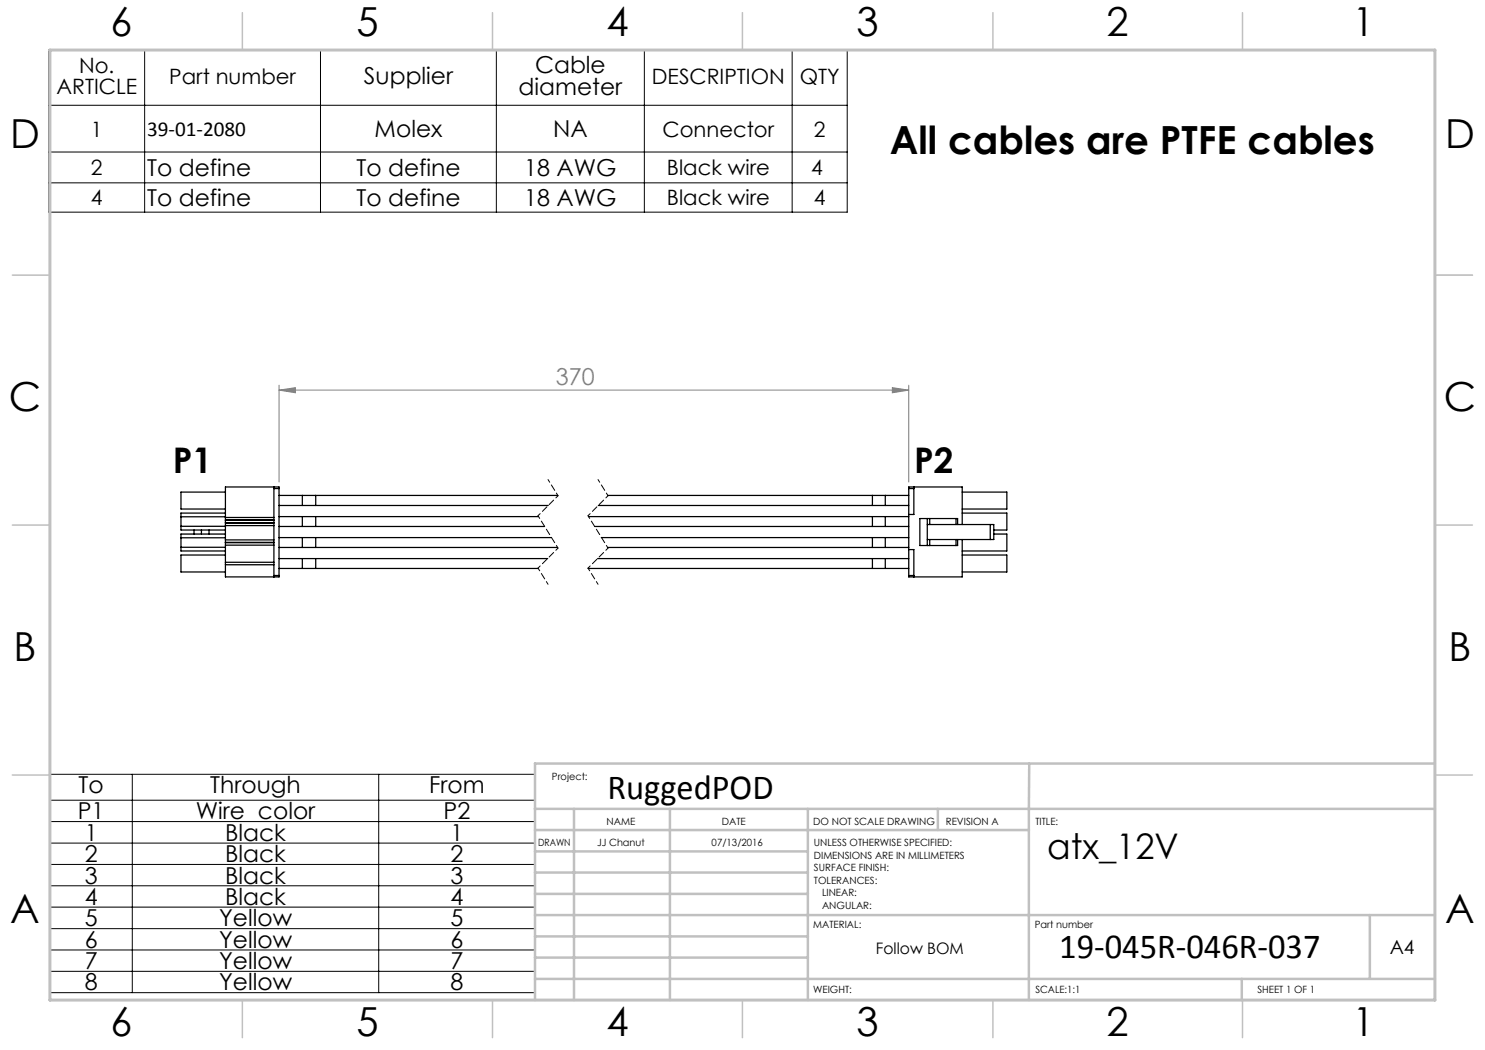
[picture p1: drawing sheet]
<svg xmlns="http://www.w3.org/2000/svg" width="297mm" height="210mm" viewBox="0 0 297 210" stroke-linecap="round" stroke-linejoin="round" font-family="sans-serif">
<path d="M55.8 78l3.3-.5v1.1zM55.8 77v19.4M55.8 78h126M178.5 77.5l3.3 .5-3.3 .6zM181.8 77v19.4" fill="none" stroke="#808080" stroke-width=".2"/>
<g fill="none" stroke="#000" stroke-width=".2">
<path d="M9.8 10h159.6v32.4h-159.6zM28.9 10v32.4M64.1 10v32.4M99.3 10v32.4M128.9 10v32.4M158.4 10v32.4M9.8 30.4h159.6M9.8 36.6h159.6M9.8 21.1h159.6M10 154.9h97v43.6h-97zM26.5 154.9v43.6M75.7 154.9v43.6"/>
<path d="M10 160h97M10 164.3h97M10 168.6h97M10 172.9h97M10 177.2h97M10 181.4h97M10 185.7h97M10 190h97M10 194.3h97"/>
</g>
<path d="M109.6 95.9l2 3.2M119.6 95.9l2 3.2M107.6 103.1l4 6.5M107.6 113.6l2 3.3M117.6 103.1l4 6.5M117.6 113.6l2 3.3" fill="none" stroke="#000" stroke-width=".2" stroke-dasharray="1.3 .6" stroke-dashoffset=".6"/>
<path d="M111.6 99.1l-4 4M121.6 99.1l-4 4M111.6 109.6l-4 4M121.6 109.6l-4 4" fill="none" stroke="#000" stroke-width=".2" stroke-dasharray="1.3 .6" stroke-dashoffset=".7"/>
<path d="M287 55h7.5M287 144.8v55.2h-187.2" fill="none" stroke="#c0c0c0" stroke-width=".2"/>
<g fill="none" stroke="#c0c0c0" stroke-width=".5">
<path d="M205.8 152.7v47.3M287 152.7h-180v47.3M107 161.8h180M107 178.8h54.6M107 174.5h54.6M107 170.3h54.6M107 166h98.8M114.8 161.8v38.2M134 161.8v38.2M161.6 161.8v38.2M187.6 161.8v4.2M107 195.8h180"/>
<path d="M107 191.5h54.6M107 187.3h54.6M107 183h180M248.4 195.8v4.2M274 183v12.8"/>
</g>
<g fill="none" stroke="#c0c0c0" stroke-width=".3">
<path d="M48.5 2.5v7.5M98.5 2.5v7.5M148.5 2.5v7.5M198.6 2.5v7.5M248.5 2.5v7.5M2.5 55h7.5M287 55h7.5M2.5 105h7.5M287 105h7.5M2.5 155h7.5M287 155h7.5M48.5 200v7.5"/>
<path d="M98.5 200v7.5M148.5 200v7.5M198.6 200v7.5M248.5 200v7.5"/>
</g>
<path d="M10 10h277v190h-277z" fill="none" stroke="#c0c0c0" stroke-width=".6"/>
<path d="M55.8 78l3.3-.5v1.1zM178.5 77.5l3.3 .5-3.3 .6z" fill="#808080"/>
<g fill="none" stroke="#000" stroke-width=".25">
<path d="M45.1 98.4h-8.9v3.4h8.9M54.8 97.4v.3M54.8 97.7h1M54.8 97.7v17.4M55.8 97.7v-.3h-10.7v6.1M55.8 99.1h4.7M55.8 97.7v17.4M60.5 99.1h2.6M60.5 99.1v2M63.1 99.1v2M63.1 99.1h48.4M121.6 99.1h52.8"/>
<path d="M174.4 99.1h2.7M174.4 99.1v2M177.1 99.1v2M177.1 99.1h4.7M181.8 97.7v-.3h10.6v7.5M181.8 97.7v17.4M181.8 97.7h1M182.8 97.4v.3M182.8 97.7v5.2h-1M192.4 98.4h9v3.4h-9M36.2 109.5h8.9M36.2 107.6h8.9"/>
<path d="M36.2 105.3h8.9M36.2 103.4h8.9M38.8 106v.8M40.3 106v.8M41.8 106v.8M45.1 113v2.4h10.7v-.3M45.1 112.5v.5M45.1 108.5v.5M45.1 108v.5M45.1 104.6v.5M45.1 104.1v.5M45.1 103.5v.5"/>
<path d="M45.1 111h-8.9v3.4h8.9M45.1 106.8h-8.9v3.4h8.9M45.1 102.6h-8.9v3.4h8.9M45.1 113h9.7M45.1 112.5h9.7M45.1 109h9.7M45.1 108.5h9.7M45.1 108h9.7M45.1 105.1h9.7M45.1 104.6h9.7M45.1 104.1h9.7M45.1 104h9.7"/>
<path d="M45.1 103.5h9.7M45.1 104v.1M45.1 104.6h.1M45.1 105.1v2.9M45.1 108.5h.1M45.1 109v3.5M54.8 115.1v.3M54.8 115.1h1M55.8 113.7h4.7M55.8 111.7h4.7M55.8 109.5h4.7M55.8 107.5h4.7"/>
<path d="M55.8 105.3h4.7M55.8 103.3h4.7M55.8 101.1h4.7M60.5 111.7h2.6M60.5 113.7h2.6M60.5 107.5h2.6M60.5 109.5h2.6M60.5 103.3h2.6M60.5 105.3h2.6M60.5 101.1h2.6M60.5 111.7v2M60.5 107.5v2"/>
<path d="M60.5 103.3v2M63.1 111.7v2M63.1 107.5v2M63.1 103.3v2M63.1 113.7h44.5M63.1 111.7h46.4M63.1 109.5h48.4M63.1 107.5h47.2M63.1 105.3h45.8M63.1 103.3h44.6M63.1 101.1h46.5M117.6 113.7h56.8"/>
<path d="M117.7 103.3h56.7M118.9 105.3h55.5M119.5 111.7h54.9M119.7 101.1h54.7M120.3 107.5h54.1M121.5 109.5h52.9M174.4 113.7h2.7M174.4 111.7h2.7M174.4 109.5h2.7M174.4 107.5h2.7M174.4 105.3h2.7M174.4 103.3h2.7"/>
<path d="M174.4 101.1h2.7M174.4 111.7v2M174.4 107.5v2M174.4 103.3v2M177.1 111.7v2M177.1 107.5v2M177.1 103.3v2M177.1 113.7h4.7M177.1 111.7h4.7M177.1 109.5h4.7M177.1 107.5h4.7M177.1 105.3h4.7"/>
<path d="M177.1 103.3h4.7M177.1 101.1h4.7M181.8 115.1h1M181.8 109.9h1v5.2M182.8 115.1v.3M185.5 103.7v5.4M185.5 104.9h13.3v3h-13.3M185.9 103.7v1.2M185.9 107.9v1.2M191.2 103.7h.3v1.2M191.2 103.7h-7.2v5.4h7.2M191.2 103.7v1.2"/>
<path d="M191.2 107.9v1.2M191.5 107.9v1.2h-.3M192.4 107.9v7.5h-10.6v-.3M192.4 102.6h9v3.4h-2.6M192.4 111h9v3.4h-9M198 104.9v3M198.8 106.8h2.6v3.4h-9"/>
</g>
<g font-size="8">
<text x="22.1" y="7.1">6</text>
<text x="71.3" y="7.2">5</text>
<text x="121.3" y="7.2">4</text>
<text x="171.3" y="7.2">3</text>
<text x="221.3" y="7.2">2</text>
<text x="270.5" y="7.2">1</text>
<text x="2" y="29.7">D</text>
<text x="289" y="29.7">D</text>
<text x="1.8" y="82.1">C</text>
<text x="288.8" y="82.1">C</text>
<text x="2.7" y="132.1">B</text>
<text x="289.7" y="132.1">B</text>
<text x="2" y="184.7">A</text>
<text x="289" y="184.7">A</text>
<text x="22.1" y="207.1">6</text>
<text x="71.3" y="207.2">5</text>
<text x="121.3" y="207.2">4</text>
<text x="171.3" y="207.2">3</text>
<text x="221.3" y="207.2">2</text>
<text x="270.5" y="207.2">1</text>
</g>
<text font-size="7.8" x="178" y="30.8">All cables are PTFE cables</text>
<g font-size="7.1">
<text x="34.6" y="94.6">P1</text>
<text x="182.8" y="94.6">P2</text>
<text x="121.5" y="159.8">RuggedPOD</text>
<text x="209.4" y="171.7">atx_12V</text>
<text x="211.9" y="191.6">19-045R-046R-037</text>
</g>
<g font-size="4.7">
<text x="72.8" y="16.8">Supplier</text>
<text x="107" y="14.5">Cable</text>
<text x="103.7" y="19">diameter</text>
<text x="74.9" y="27.4">Molex</text>
<text x="110.6" y="27.4">NA</text>
<text x="29.4" y="35.1">To define</text>
<text x="71.3" y="35.2">To define</text>
<text x="104.9" y="35.2">18 AWG</text>
<text x="29.4" y="41.1">To define</text>
<text x="71.3" y="41.2">To define</text>
<text x="104.9" y="41.2">18 AWG</text>
<text x="15.7" y="158.7">To</text>
<text x="42.1" y="158.7">Through</text>
<text x="85.8" y="158.7">From</text>
<text x="15.6" y="163.9">P1</text>
<text x="39.2" y="163.9">Wire color</text>
<text x="88.7" y="163.9">P2</text>
<text x="16.9" y="168.1">1</text>
<text x="16.9" y="172.4">2</text>
<text x="45" y="168.1">Black</text>
<text x="45" y="172.4">Black</text>
<text x="90.1" y="168.1">1</text>
<text x="90.1" y="172.4">2</text>
<text x="16.9" y="176.7">3</text>
<text x="45" y="176.7">Black</text>
<text x="90.1" y="176.7">3</text>
<text x="16.9" y="181">4</text>
<text x="16.9" y="185.3">5</text>
<text x="43.8" y="185.3">Yellow</text>
<text x="45" y="181">Black</text>
<text x="90.1" y="181">4</text>
<text x="90.1" y="185.3">5</text>
<text x="16.9" y="189.5">6</text>
<text x="43.8" y="189.5">Yellow</text>
<text x="90.1" y="189.5">6</text>
<text x="16.9" y="193.8">7</text>
<text x="43.8" y="193.8">Yellow</text>
<text x="90.1" y="193.8">7</text>
<text x="16.9" y="198.1">8</text>
<text x="43.8" y="198.1">Yellow</text>
<text x="90.1" y="198.1">8</text>
</g>
<text font-size="4.7" fill="#808080" x="111.2" y="77">370</text>
<g font-size="4.2">
<text x="15.8" y="14.6">No.</text>
<text x="33.9" y="16.7">Part number</text>
<text x="130.4" y="16.7">DESCRIPTION</text>
<text x="160" y="16.7">QTY</text>
<text x="11.3" y="18.8">ARTICLE</text>
<text x="18.2" y="27.3">1</text>
<text x="29.4" y="27.2">39-01-2080</text>
<text x="132.5" y="27.3">Connector</text>
<text x="162.8" y="27.3">2</text>
<text x="18.2" y="35.1">2</text>
<text x="133.4" y="35.1">Black wire</text>
<text x="162.2" y="35.1">4</text>
<text x="18.2" y="41.1">4</text>
<text x="133.4" y="41.1">Black wire</text>
<text x="162.8" y="41.1">4</text>
</g>
<text font-size="3.9" x="277.9" y="190.9">A4</text>
<text font-size="3.2" x="175.2" y="190.9">Follow BOM</text>
<g font-size="2">
<text x="110.4" y="156">Project:</text>
<text x="121.3" y="165">NAME</text>
<text x="144.4" y="165">DATE</text>
<text x="162.6" y="164.9">DO NOT SCALE DRAWING</text>
<text x="189.2" y="164.9">REVISION A</text>
<text x="207.1" y="164.9">TITLE:</text>
<text x="107.6" y="169.1">DRAWN</text>
<text x="119.4" y="169.1">JJ Chanut</text>
<text x="142.3" y="169.1">07/13/2016</text>
<text x="162.8" y="169.2">UNLESS OTHERWISE SPECIFIED:</text>
<text x="162.8" y="171.7">DIMENSIONS ARE IN MILLIMETERS</text>
<text x="162.8" y="174.2">SURFACE FINISH:</text>
<text x="162.8" y="176.7">TOLERANCES:</text>
<text x="164.4" y="179.2">LINEAR:</text>
<text x="162.6" y="185.5">MATERIAL:</text>
<text x="164.4" y="181.7">ANGULAR:</text>
<text x="207" y="185.5">Part number</text>
<text x="162.6" y="198.5">WEIGHT:</text>
<text x="207.1" y="198.6">SCALE:1:1</text>
<text x="251.5" y="198.6">SHEET 1 OF 1</text>
</g>
</svg>
